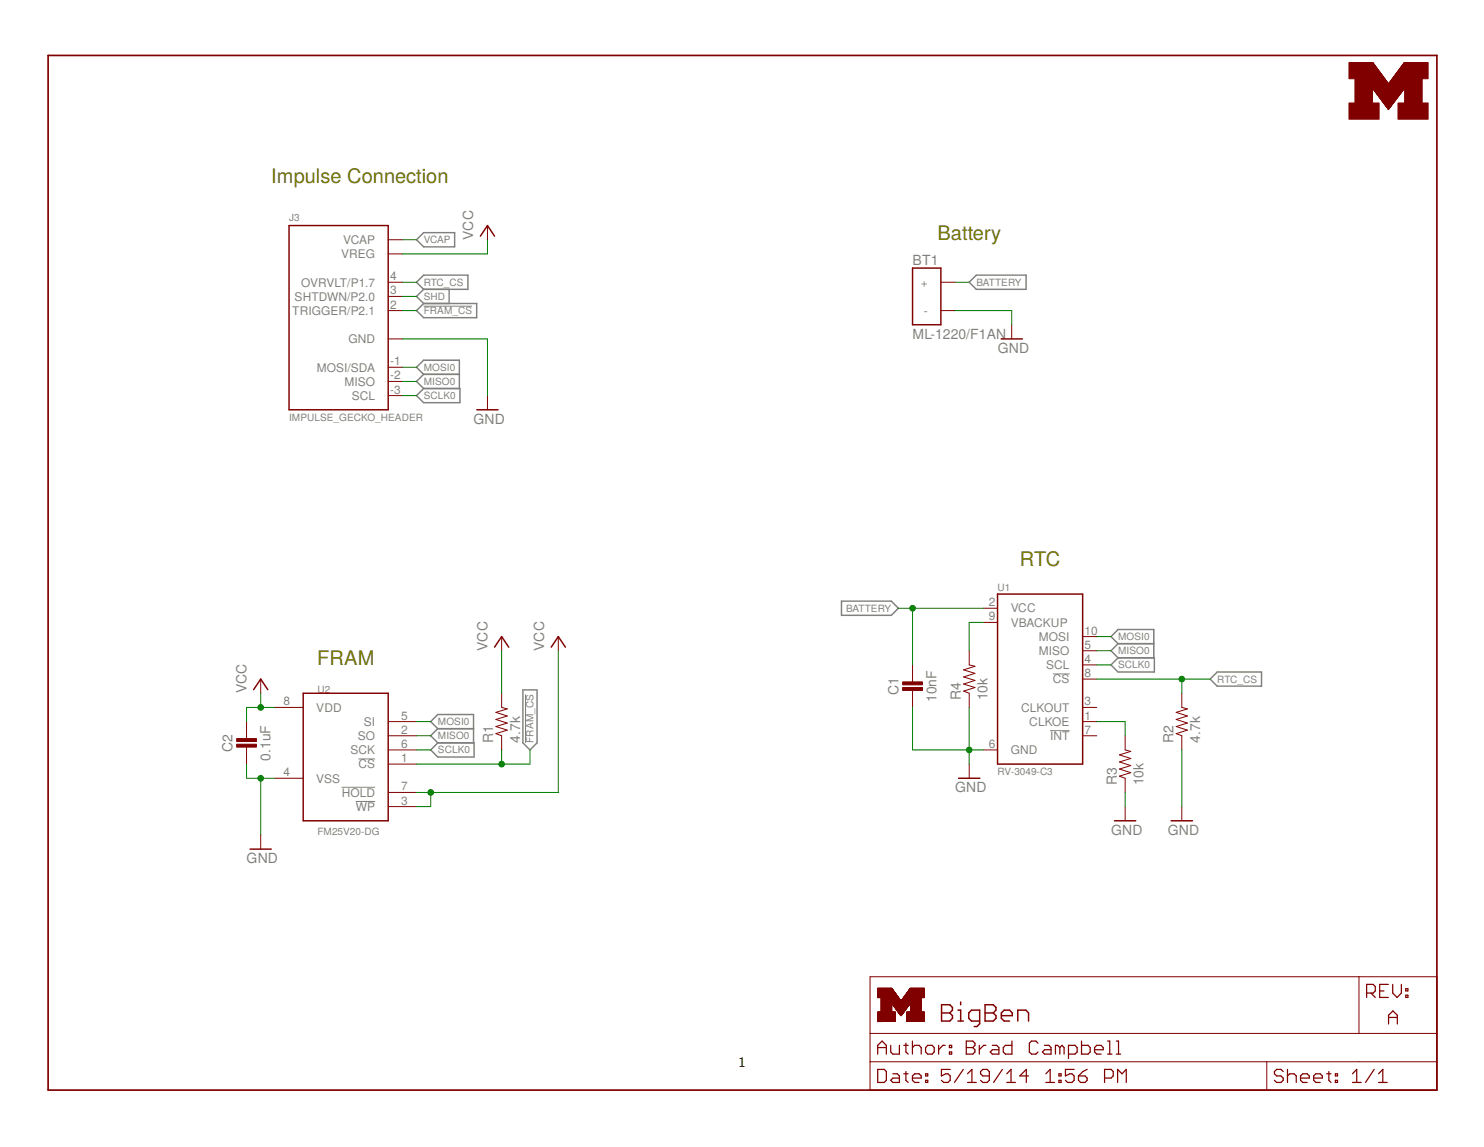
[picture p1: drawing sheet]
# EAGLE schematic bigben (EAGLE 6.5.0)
AUTHOR: Brad Campbell; REV: A; TITLE: BigBen
FRAME1 (LETTER_L): HEIGHT: 8.5in; WIDTH: 11in

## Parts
BT1  ML-1220/F1AN  [ML-1220/F1BN]
C1  10nF  CAPACITOR  [0402_CAP]
C2  0.1uF  CAPACITOR  [0402_CAP]
J3  IMPULSE_GECKO_HEADER  [HEADER1X9/0.05IN]
LOGO1  UMICH_SOLID_TINY  [UMICH_SOLID_50MIL]
R1  4.7k  RESISTOR  [0402_RES]
R2  4.7k  RESISTOR  [0402_RES]
R3  10k  RESISTOR  [0402_RES]
R4  10k  RESISTOR  [0402_RES]
U1  RV-3049-C3  [MICRO-CRYSTAL-C3]
U2  FM25V20-DG  [TDFN-8/6MM]

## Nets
!FRAM_CS: J3.2(TRIGGER/P2.1) R1.1 U2.1(!CS)
BATTERY: BT1.POS(+) C1.1 U1.2(VCC)
GND: BT1.NEG(-) C1.2 C2.2 J3.0(GND) R2.1 R3.1 R4.1 U1.6(GND) U2.4(VSS)
MISO0: J3.-2(MISO) U1.5(MISO) U2.2(SO)
MOSI0: J3.-1(MOSI/SDA) U1.10(MOSI) U2.5(SI)
N$6: R4.2 U1.9(VBACKUP)
N$7: R3.2 U1.1(CLKOE)
RTC_CS: J3.4(OVRVLT/P1.7) R2.2 U1.8(!CS)
SCLK0: J3.-3(SCL) U1.4(SCL) U2.6(SCK)
SHD: J3.3(SHTDWN/P2.0)
VCAP: J3.5(VCAP)
VCC: C2.1 J3.1(VREG) R1.2 U2.3(!WP) U2.7(!HOLD) U2.8(VDD)
Unconnected: U1.3(CLKOUT) U1.7(!INT)

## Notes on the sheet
- Impulse Connection
- Battery
- RTC
- FRAM
